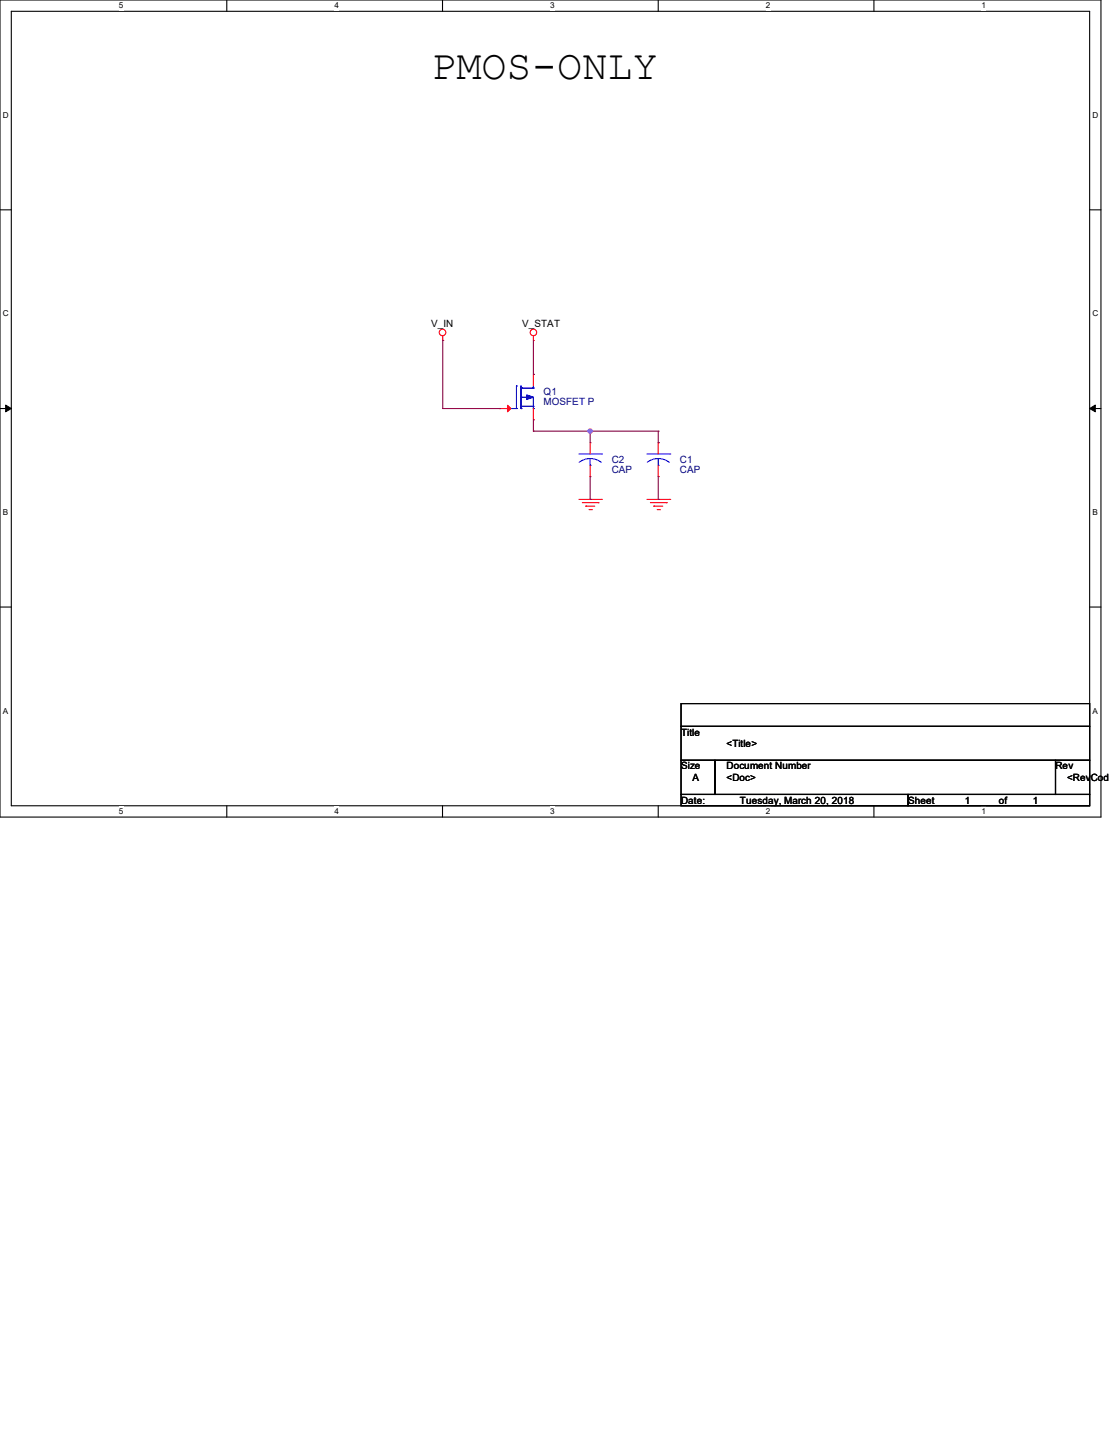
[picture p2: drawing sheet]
<svg xmlns="http://www.w3.org/2000/svg" width="216mm" height="279mm" viewBox="0 0 216 279" stroke-linecap="round" stroke-linejoin="round" font-family="sans-serif">
<path d="M0 0h214.3v159.1h-214.3zM2.2 2.2h209.9v154.7h-209.9z" fill="none" stroke="#000" stroke-width=".21"/>
<g fill="#fff">
<path d="M23.2 .2h.8v1.8h-.8z"/>
<path d="M23.2 157.1h.8v1.8h-.8z"/>
</g>
<path d="M44.2 0v2.2M44.2 156.9v2.2" fill="none" stroke="#000" stroke-width=".21"/>
<g fill="#fff">
<path d="M65.1 .2h.9v1.8h-.9z"/>
<path d="M65.1 157.1h.9v1.8h-.9z"/>
</g>
<path d="M86.1 0v2.2M86.1 156.9v2.2" fill="none" stroke="#000" stroke-width=".21"/>
<g fill="#fff">
<path d="M107.1 .2h.9v1.8h-.9z"/>
<path d="M107.1 157.1h.9v1.8h-.9z"/>
</g>
<path d="M128.1 0v2.2M128.1 156.9v2.2" fill="none" stroke="#000" stroke-width=".21"/>
<g fill="#fff">
<path d="M149.1 .2h.9v1.8h-.9z"/>
<path d="M149.1 157.1h.9v1.8h-.9z"/>
</g>
<path d="M170.1 0v2.2M170.1 156.9v2.2" fill="none" stroke="#000" stroke-width=".21"/>
<g fill="#fff">
<path d="M191.1 .2h.9v1.8h-.9z"/>
<path d="M191.1 157.1h.9v1.8h-.9z"/>
<path d="M.6 21.5h1.1v1.8h-1.1z"/>
<path d="M212.7 21.5h1.1v1.8h-1.1z"/>
<path d="M.6 60.2h1.1v1.7h-1.1z"/>
<path d="M212.7 60.2h1.1v1.7h-1.1z"/>
</g>
<path d="M0 40.9h2.2M212.1 40.9h2.2" fill="none" stroke="#000" stroke-width=".21"/>
<g fill="#fff">
<path d="M.6 98.8h1v1.8h-1z"/>
<path d="M212.7 98.8h1v1.8h-1z"/>
</g>
<path d="M0 79.5h2.2M212.1 79.5h2.2" fill="none" stroke="#000" stroke-width=".21"/>
<path d="M1.1 78.9l1.1 .6-1.1 .7zM212.1 79.5l1.1-.6v1.3z" fill="#000" stroke="#000" stroke-width=".19"/>
<g fill="#fff">
<path d="M.6 137.5h1v1.8h-1z"/>
<path d="M212.7 137.5h1v1.8h-1z"/>
</g>
<path d="M0 118.2h2.2M212.1 118.2h2.2M132.6 137h79.5v4.4h-79.5zM132.6 141.4h79.5v6.6h-79.5zM132.6 148h6.6v6.7h-6.6zM132.6 154.7h44.2v2.2h-44.2zM139.2 148h66.3v6.7h-66.3zM176.8 154.7h35.3v2.2h-35.3zM205.5 148h6.6v6.7h-6.6z" fill="none" stroke="#000" stroke-width=".21"/>
<g fill="none" stroke="#f00" stroke-width=".21">
<path d="M86.2 66.3h.1M86.2 65.4v.9M97.2 79.5h.1M97.2 79.5h2.2M103.8 66.3h.1M103.8 72.9h.1M103.8 65.4v.9M103.8 72.9v2.2M103.8 79.5v2.2M103.8 81.7h.1M112.7 97.2h4.4M113.4 97.9h3.1"/>
<path d="M114 98.6h.1M114 98.6h1.8M114.7 99.2h.4M114.9 86.2h.1M114.9 92.8h.1M114.9 86.2v2.2M114.9 90.6v2.2M115.1 99.2h.1M116.5 97.9h.1M117.1 97.2h.1M125.9 97.2h4.5M126.6 97.9h3.1"/>
<path d="M127.3 98.6h.1M127.3 98.6h1.7M127.9 99.2h.5M128.1 86.2h.1M128.1 92.8h.1M128.1 86.2v2.2M128.1 90.6v2.2M128.4 99.2h.1M129.7 97.9h.1M130.4 97.2h.1"/>
<circle cx="86.1" cy="64.7" r=".64"/>
<circle cx="103.8" cy="64.7" r=".64"/>
</g>
<g fill="none" stroke="#00f" stroke-width=".21">
<path d="M99.4 79.5h1.1M100.5 79.5h.1M100.5 75.1h.1M100.5 75.1v4.4M101.4 79.5h.1M101.4 75.6h.1M101.4 77.3h.1M101.4 75.1v4.4M101.4 75.6h2.4M101.4 79.1h2.4M101.4 77.3h1.3M101.6 75.6h.1"/>
<path d="M103.6 79.1h.1M103.8 75.6h.1M103.8 79.5h.1M103.8 79.1h.1M103.8 75.1v.5M103.8 77.3v2.2M112.7 88.4h4.4M114.9 90.6h.1M114.9 89.3l.9 .1 1.2 .6M114.9 89.3l-.9 .1-1.2 .6M114.9 89.3v1.3M117.1 88.4h.1"/>
<path d="M125.9 88.4h4.5M128.1 90.6h.1M128.1 89.3l1 .1 1.2 .6M128.1 89.3l-.9 .1-1.2 .6M128.1 89.3v1.3M130.4 88.4h.1"/>
</g>
<path d="M102.5 76.9l1.3 .4-1.3 .5z" fill="#00f" stroke="#00f" stroke-width=".21"/>
<path d="M98.8 78.9l.6 .6-.6 .7z" fill="#f00" stroke="#f00" stroke-width=".21"/>
<g fill="none" stroke="#800040" stroke-width=".21">
<path d="M86.2 66.3h.1M86.2 66.3v13.2h11M97.2 79.5h.1M103.8 72.9h.1M103.8 66.3v6.6M103.8 83.9h.1M103.8 81.7v2.2M103.8 83.9h24.3M114.9 83.9h.1M114.9 97.2h.1M114.9 83.9v2.3M114.9 92.8v4.4"/>
<path d="M128.1 86.2h.1M128.1 97.2h.1M128.1 83.9h.1M128.1 83.9v2.3M128.1 92.8v4.4"/>
</g>
<circle cx="114.9" cy="83.9" r=".42" fill="#f0f" stroke="#f0f" stroke-width=".21"/>
<text font-size="8.2" x="83.9" y="15.4">PMOS-ONLY</text>
<g font-size="1.9">
<text x="83.9" y="63.6">V_IN</text>
<text x="101.6" y="63.6">V_STAT</text>
<text x="132.6" y="143.2">Title</text>
<text x="132.6" y="149.8">Size</text>
<text x="141.4" y="149.8">Document Number</text>
<text x="141.4" y="145.4">&lt;Title&gt;</text>
<text x="205.5" y="149.8">Rev</text>
<text x="134.8" y="152">A</text>
<text x="141.4" y="152">&lt;Doc&gt;</text>
<text x="207.7" y="152">&lt;RevCode</text>
<text x="132.6" y="156.5">Date:</text>
<text x="144.1" y="156.5">Tuesday, March 20, 2018</text>
<text x="176.8" y="156.5">Sheet</text>
<text x="187.8" y="156.5">1</text>
<text x="194.4" y="156.5">of</text>
<text x="201.1" y="156.5">1</text>
</g>
<g font-size="1.9" fill="#000080">
<text x="105.8" y="76.9">Q1</text>
<text x="105.8" y="78.9">MOSFET P</text>
<text x="119.1" y="90.2">C2</text>
<text x="119.1" y="92.2">CAP</text>
<text x="132.4" y="90.2">C1</text>
<text x="132.4" y="92.2">CAP</text>
</g>
<g font-size="1.6">
<text x="23.2" y="1.7">5</text>
<text x="65.1" y="1.7">4</text>
<text x="107.1" y="1.7">3</text>
<text x="149.1" y="1.7">2</text>
<text x="191.1" y="1.7">1</text>
<text x=".6" y="22.9">D</text>
<text x="212.7" y="22.9">D</text>
<text x=".6" y="61.6">C</text>
<text x="212.7" y="61.6">C</text>
<text x=".6" y="100.3">B</text>
<text x="212.7" y="100.3">B</text>
<text x=".6" y="138.9">A</text>
<text x="212.7" y="138.9">A</text>
<text x="23.2" y="158.5">5</text>
<text x="65.1" y="158.5">4</text>
<text x="107.1" y="158.5">3</text>
<text x="149.1" y="158.5">2</text>
<text x="191.1" y="158.5">1</text>
</g>
</svg>
